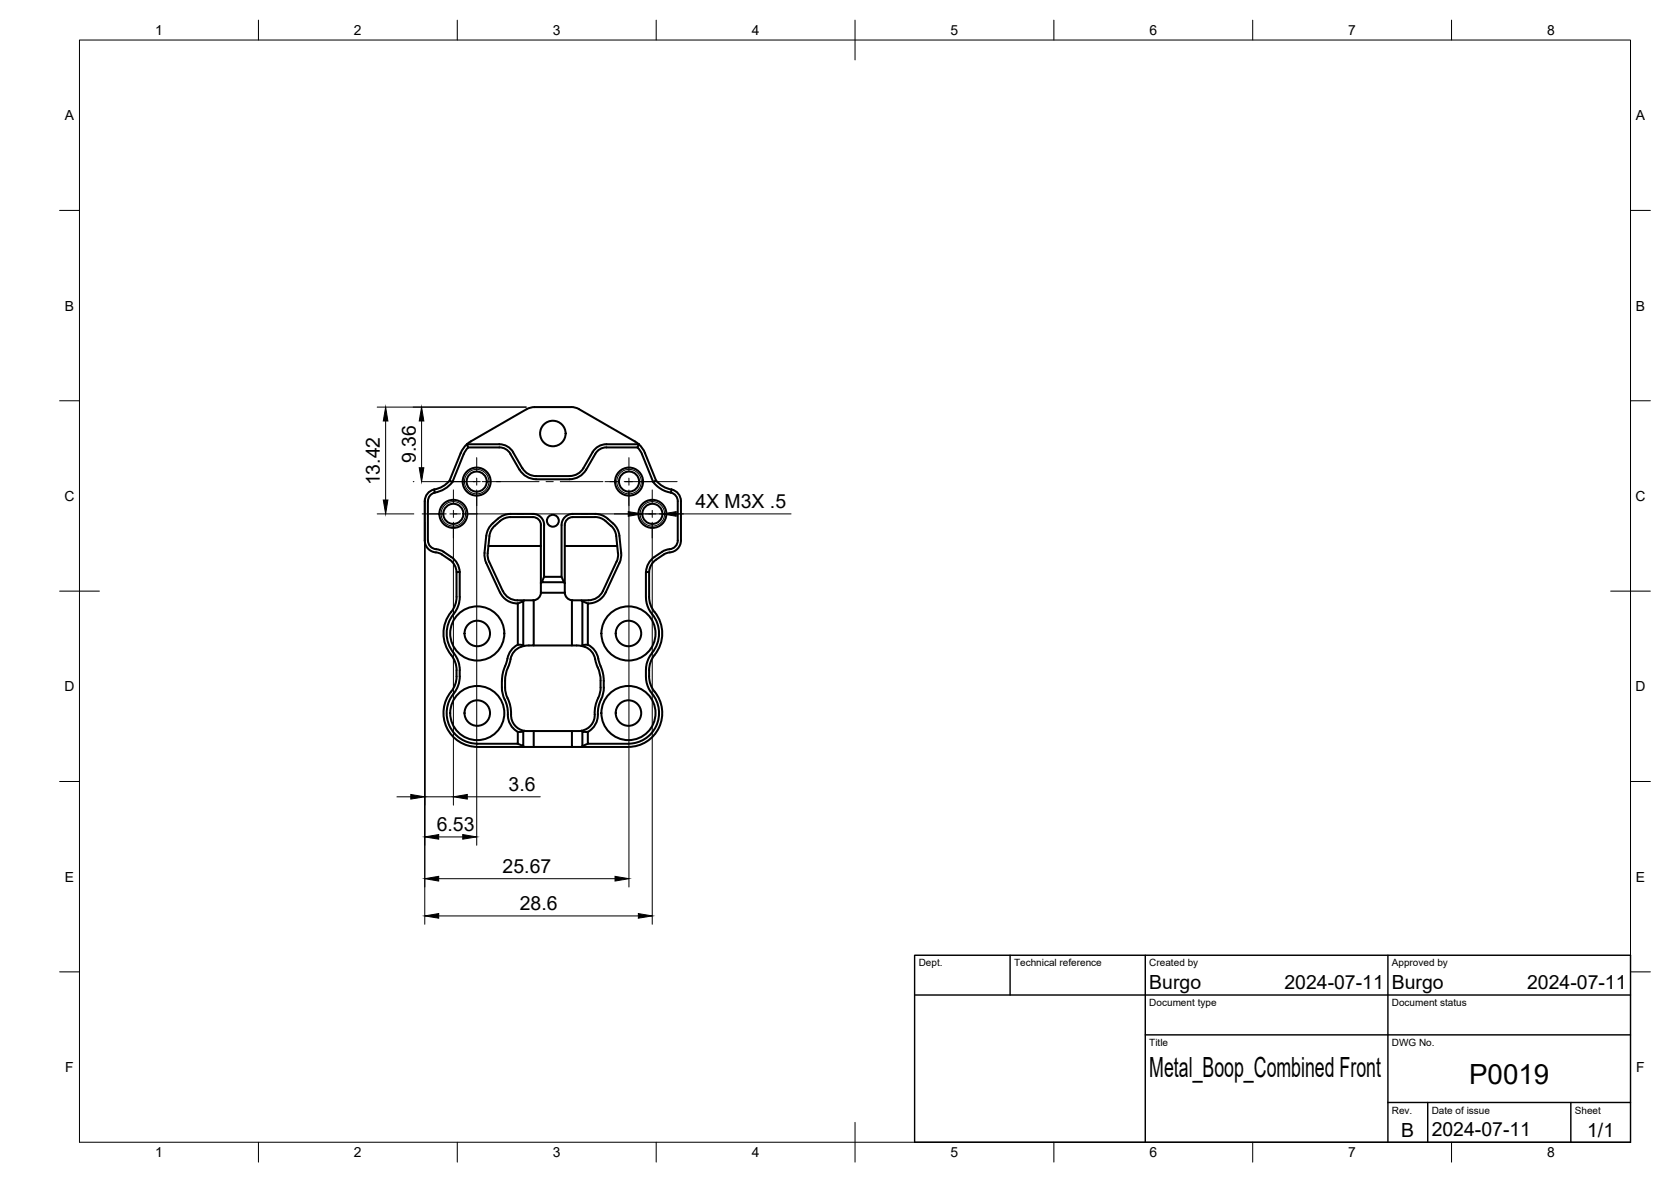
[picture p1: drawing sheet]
<svg xmlns="http://www.w3.org/2000/svg" width="420mm" height="297mm" viewBox="0 0 420 297" stroke-linecap="round" stroke-linejoin="round" font-family="sans-serif">
<!-- layer: Visible -->
<g fill="none" stroke="#000" stroke-width=".51">
<path d="M115.8 113.9l-2.7 6.8 .6 .5 2.9-7M117.7 112.4l-.3-.8 8.8 .1 1.6 .6 1.2 1.3M117.7 112.4h7.8M117.7 112.4l-1.1 1.8M118.4 110.9a6 6 0 0 0-2.6 3M125.6 112.4a3.1 3.1 0 0 1 2.7 1.7l2.3 3.9a4.9 4.9 0 0 0 4.2 2.4h8.4a4.9 4.9 0 0 0 4.2-2.3l2.3-4.1a3.2 3.2 0 0 1 2.8-1.6M129 113.7l2.3 4M131.3 117.6l1.3 1.3 1.6 .7h9M143.6 102.3h-9.2l-1.2 .2-14.8 8.4M143.6 102.3l1.2 .2 .8 .3 15 8.8M146.7 117.6l-1.2 1.3-1.1 .5-1.2 .2M152.5 112.4h7.8"/>
<path d="M152.5 111.6h8.1M152.5 111.6l-1.2 .2-1.5 .9-.8 .9-2.3 4.1M160.3 112.4l1 1.4 3 7.4 1 1 1.9 1.2 1.5 .4 .1-.8M160.6 111.6l-.3 .8M160.6 111.6l1.1 1.3 .5 1M162.2 113.9l2.8 6.8-.7 .5M106.8 125.9v9.9a3.1 3.1 0 0 0 3.2 3.1l1.1 .4a6.4 6.4 0 0 1 3.4 3.2l.3 1.2M107.6 125.9v9.9a2.19 2.19 0 0 0 2.1 2.2M109.2 123l.1 .8M109.3 123.8a2.19 2.19 0 0 0-1.7 2.1M109.7 138l1.1 .3 .7 .4a7.7 7.7 0 0 1 3.6 3.2l.5 1.8M113.1 120.7a7.1 7.1 0 0 1-4.5 2.5 3 3 0 0 0-1.8 2.7"/>
<path d="M113.8 121.1l-1.7 1.6-1.3 .7-1.5 .4M122.8 137.2h13.2M123.9 131.5a6.1 6.1 0 0 1 4.5-2.4h5.6a2.8 2.8 0 0 1 2.8 2.8M123.9 131.5l-1.1 1.4-.5 1.7-.5 4.9 .5 2M136 132v14.5l.2-.2M136 131.9a2 2 0 0 0-2-2h-5.6l-1.4 .3-.9 .4-1.7 1.5-1.1 1.7-.7 5.2 .1 1.3 3.7 8.3M142 137.2h13.2M154.1 131.5a6.1 6.1 0 0 0-4.5-2.4h-5.6a2.8 2.8 0 0 0-2.8 2.9v13h-4.4v-13M154.1 131.5l1.1 1.4 .5 1.7 .5 4.9-.4 2M164.5 140l-1.3 1.3-.5 1.2-.3 1.2M165 120.7l1.4 1.4 1.2 .6 1.3 .3M166.9 139.3l-1.9 1.3"/>
<path d="M168.4 138l-1.6 .5-2.3 1.5M168.7 123.8a2.19 2.19 0 0 1 1.7 2.1M168.9 123a2.99 2.99 0 0 1 2.3 2.9M170.4 125.9v9.9a2.19 2.19 0 0 1-2 2.2M171.2 125.9v9.9a3.1 3.1 0 0 1-3.2 3.1l-1.1 .4M115.6 143.7v6.3a7.6 7.6 0 0 1-2.1 5.1 7.7 7.7 0 0 0 .6 9M115.6 143.7l-.8 .1v6.2a6.8 6.8 0 0 1-2 4.7 8.5 8.5 0 0 0 .6 9.9M122.3 141.5l3.4 7.4M125.7 148.9a4.8 4.8 0 0 0 4.4 2.7M126.5 148.5a4 4 0 0 0 3.6 2.4h1.7l-.2 .2M130.1 151.7h.1v10.3a5.8 5.8 0 0 0-2.9 4.7l-.3 .7M130.2 151.7l1.4-.6v11.1"/>
<path d="M134.2 150.9v11.3l-2.4 .1M134.2 150.9h-2.4M136 146.5v2.4M136 149h6M136 148.9a2 2 0 0 1-1.8 2M136.8 145l-.6 1.3h5.6M141.2 145l.8 1.5M143.8 150.9v11.3l2.5 .1M143.8 150.9h2.4l.2 .2v11.1l-.2 .1 .8 .3M146.2 150.9h1.7M146.4 151.1l1.4 .6M147.9 151.7h-.1v10.3l-1.4 .2"/>
<path d="M152.3 148.9a4.8 4.8 0 0 1-4.4 2.7M155 141.1l-3.4 7.4a4 4 0 0 1-3.6 2.3M155.1 141.1l.3-1.6-.4-4.8-.5-1.4a7.4 7.4 0 0 0-2.6-2.7l-1.8-.6-6.1-.1a2 2 0 0 0-2 2v17a2 2 0 0 0 1.8 2M155.7 141.5l-3.4 7.4M162.4 143.7v6.3l.2 1.5a8 8 0 0 0 1.9 3.6 7.9 7.9 0 0 1-1 9.6 9.3 9.3 0 0 0 1 10.3 7.7 7.7 0 0 1-6.5 11.9h-10.2v-3l-1.4-.1v3.7M162.4 143.7l.8 .1v6.2a6.9 6.9 0 0 0 2 4.7 8.5 8.5 0 0 1-.6 9.9M165 140.6a4 4 0 0 0-1.8 3.2M113.4 164.6a8.4 8.4 0 0 1-.5 10 8.5 8.5 0 0 0 7.1 13.1h11.8l-.2-.2M114.1 164.1a9.1 9.1 0 0 1-.6 10.9 7.7 7.7 0 0 0 6.5 11.9h10.2v-3M126.2 171.1l.1 2.7 .6 2M126.9 175.8l.6 1.8 .2 1.9M127 171.1a9.1 9.1 0 0 0 1.1 5.5l.4 1.7a4.7 4.7 0 0 0 1.9 4.8l1.4 .6"/>
<path d="M127 167.4l-.6 1.8-.2 1.9M127.7 179.5a4.8 4.8 0 0 0 2.5 4.4M127.7 167.7l-.5 1.7-.2 1.7M130.2 162l1.4 .2M131.6 162.2l.2 .1a4.3 4.3 0 0 0-3.6 4.2l-.5 1.2M134.2 162.2h9.6M147.1 162.6l1.5 .9 .7 1 .3 1.1M147.8 162a5.8 5.8 0 0 1 2.9 4.7l.3 .7M149.6 165.6l.7 2.1M150.3 167.7l.5 1.7 .2 1.7M150.3 179.5a4.8 4.8 0 0 1-2.5 4.4M151 171.1v1.7"/>
<path d="M151 167.4l.6 1.8 .2 1.9M151 172.8a12.3 12.3 0 0 1-1.2 4.3l-.2 1.2a4.6 4.6 0 0 1-2 4.8l-1.4 .5M151.1 175.8l-.6 1.8-.2 1.9M151.8 171.1l-.1 2.7-.6 2M164.6 164.6a8.3 8.3 0 0 0 .6 10 8.5 8.5 0 0 1-7.2 13.1h-11.8M131.6 183.8v3.7l-1.4-.6M131.8 183.7l14.4-.1 .2 .2M131.8 183.6l-.4 .3h-1.2M134.2 183.7v4h-2.4M134.2 187.7h9.6M143.8 183.7v4h2.4M147.8 186.9l-1.6 .8"/>
<circle cx="139" cy="108.9" r="3.2"/>
<circle cx="114" cy="129.1" r="2.53"/>
<circle cx="114" cy="129.1" r="3.5"/>
<circle cx="119.9" cy="121" r="2.53"/>
<circle cx="119.9" cy="121" r="3.5"/>
<circle cx="139" cy="130.9" r="1.49"/>
<circle cx="158.2" cy="121" r="2.53"/>
<circle cx="158.2" cy="121" r="3.5"/>
<circle cx="164" cy="129.1" r="2.53"/>
<circle cx="164" cy="129.1" r="3.5"/>
<circle cx="120" cy="159.2" r="6.8"/>
<circle cx="120" cy="159.2" r="3.2"/>
<circle cx="158" cy="159.2" r="3.2"/>
<circle cx="158" cy="159.2" r="6.8"/>
<circle cx="120" cy="179.2" r="3.2"/>
<circle cx="120" cy="179.2" r="6.8"/>
<circle cx="158" cy="179.2" r="3.2"/>
<circle cx="158" cy="179.2" r="6.8"/>
</g>
<!-- layer: Visible Narrow -->
<g fill="none" stroke="#000" stroke-width=".25">
<circle cx="114" cy="129.1" r="3.1"/>
<circle cx="119.9" cy="121" r="3.1"/>
<circle cx="158.2" cy="121" r="3.1"/>
<circle cx="164" cy="129.1" r="3.1"/>
</g>
<!-- layer: BORDER -->
<g fill="none" stroke="#000" stroke-width=".25">
<path d="M20 10.1h390v276.9h-390zM65 5.1v5M115 5.1v5M165 5.1v5M215 5.1v10M265 5.1v5M315 5.1v5M365 5.1v5M15 52.9h5M410 52.9h5M15 100.7h5M410 100.7h5"/>
<path d="M15 148.6h10M405 148.6h10M15 196.4h5M410 196.4h5M15 244.2h5M410 244.2h5M65 287v5M115 287v5M165 287v5M215 282.1v9.9M265 287v5M315 287v5"/>
<path d="M365 287v5"/>
</g>
<!-- layer: TITLEBLOCK -->
<path d="M230 240.1h180v46.9h-180zM230 250h180M254 240.1v9.9M288 240.1v46.9M349 240.1v46.9M288 260.1h122M349 277.1h61M359 277.1v9.9M395 277.1v9.9" fill="none" stroke="#000" stroke-width=".36"/>
<!-- layer: Smart Centers -->
<g fill="none" stroke="#000" stroke-width=".25">
<path d="M119.9 115v3.3M158.1 115v3.3M106.2 129.1h6M106.2 121h14.6M113.1 129.1h2.7M114 123.1v3.4M114 128.3v1.7M114 131.8v3.4M116.7 129.1h11.6M119.9 120.1v1.8M119.9 123.7v3.4M121.2 121h14.3"/>
<path d="M130.1 129.1h1.7M133.6 129.1h10.8M137.3 121h1.8M140.9 121h10.7M146.1 129.1h1.8M149.7 129.1h11.6M152.1 121h3.4M157 121h13.2M158.1 120.1v1.8M158.1 123.7v3.4M162.2 129.1h2.7M164 123.1v3.4"/>
<path d="M164 128.3v1.7M164 131.8v3.4M165.8 129.1h6.1"/>
</g>
<!-- layer: FD_Dimensions -->
<g fill="none" stroke="#000" stroke-width=".25">
<path d="M94.8 102.3h37.5M97 105.8v19.9M106 105.8v11.7M94.8 129.1h9.3M103.9 121h.2M106.8 125.5v106.8M114 131.2v71.1M119.9 123.1v89.3M154.5 129.1h3.5M158.1 123.1v99.8M161.5 129.1h5M164 131.2v101.1"/>
<path d="M170 129.1h28.9M99.8 200.2h3.5M106.8 200.2h7.2M110.3 210.3h6.1M117.5 200.2h18.3M110.3 220.8h44.3M110.3 230.2h50.2"/>
</g>
<g fill="#000" stroke="#000" stroke-width=".25">
<path d="M97 102.3l.5 3.5h-1.1zM105.4 117.5h1.2l-.6 3.5zM106 102.3l.6 3.5h-1.2zM96.4 125.7h1.1l-.5 3.4zM158 128.6l3.5 .5-3.5 .6zM166.5 129.1l3.5-.5v1.1zM103.3 199.7l3.5 .5-3.5 .6zM114 200.2l3.5-.5v1.1zM106.8 210.3l3.5-.6v1.2zM116.4 209.7l3.5 .6-3.5 .6zM106.8 220.8l3.5-.6v1.2zM106.8 230.2l3.5-.6v1.1z"/>
<path d="M154.6 220.2l3.5 .6-3.5 .6zM160.5 229.6l3.5 .6-3.5 .5z"/>
</g>
<g font-size="7">
<text x="289" y="270.6">Metal_Boop_Combined Front</text>
<text x="369.4" y="272.3">P0019</text>
</g>
<g font-size="4.9">
<text x="104.5" y="116.4" transform="rotate(-90 104.5 116.4)">9.36</text>
<text x="95.5" y="122" transform="rotate(-90 95.5 122)">13.42</text>
<text x="174.9" y="127.7">4X M3X .5</text>
<text x="127.9" y="198.8">3.6</text>
<text x="109.8" y="208.9">6.53</text>
<text x="126.4" y="219.4">25.67</text>
<text x="130.7" y="228.7">28.6</text>
<text x="289" y="248.5">Burgo</text>
<text x="323" y="248.5">2024-07-11</text>
<text x="350" y="248.5">Burgo</text>
<text x="384" y="248.5">2024-07-11</text>
<text x="352.3" y="285.7">B</text>
<text x="360" y="285.5">2024-07-11</text>
<text x="399.1" y="285.7">1/1</text>
</g>
<g font-size="3.5">
<text x="39" y="8.8">1</text>
<text x="89" y="8.8">2</text>
<text x="139" y="8.8">3</text>
<text x="189" y="8.8">4</text>
<text x="239" y="8.8">5</text>
<text x="289" y="8.8">6</text>
<text x="339" y="8.8">7</text>
<text x="389" y="8.8">8</text>
<text x="16.3" y="30.2">A</text>
<text x="411.3" y="30.2">A</text>
<text x="16.3" y="78">B</text>
<text x="411.3" y="78">B</text>
<text x="16.2" y="125.9">C</text>
<text x="411.2" y="125.9">C</text>
<text x="16.2" y="173.7">D</text>
<text x="411.2" y="173.7">D</text>
<text x="16.3" y="221.6">E</text>
<text x="411.3" y="221.6">E</text>
<text x="16.4" y="269.4">F</text>
<text x="411.4" y="269.4">F</text>
<text x="39" y="290.8">1</text>
<text x="89" y="290.8">2</text>
<text x="139" y="290.8">3</text>
<text x="189" y="290.8">4</text>
<text x="239" y="290.8">5</text>
<text x="289" y="290.8">6</text>
<text x="339" y="290.8">7</text>
<text x="389" y="290.8">8</text>
</g>
<g font-size="2.5">
<text x="231" y="242.9">Dept.</text>
<text x="255" y="242.9">Technical reference</text>
<text x="289" y="242.9">Created by</text>
<text x="350" y="242.9">Approved by</text>
<text x="289" y="252.8">Document type</text>
<text x="350" y="252.8">Document status</text>
<text x="289" y="262.9">Title</text>
<text x="350" y="262.9">DWG No.</text>
<text x="350" y="279.9">Rev.</text>
<text x="360" y="279.9">Date of issue</text>
<text x="396" y="279.9">Sheet</text>
</g>
</svg>
